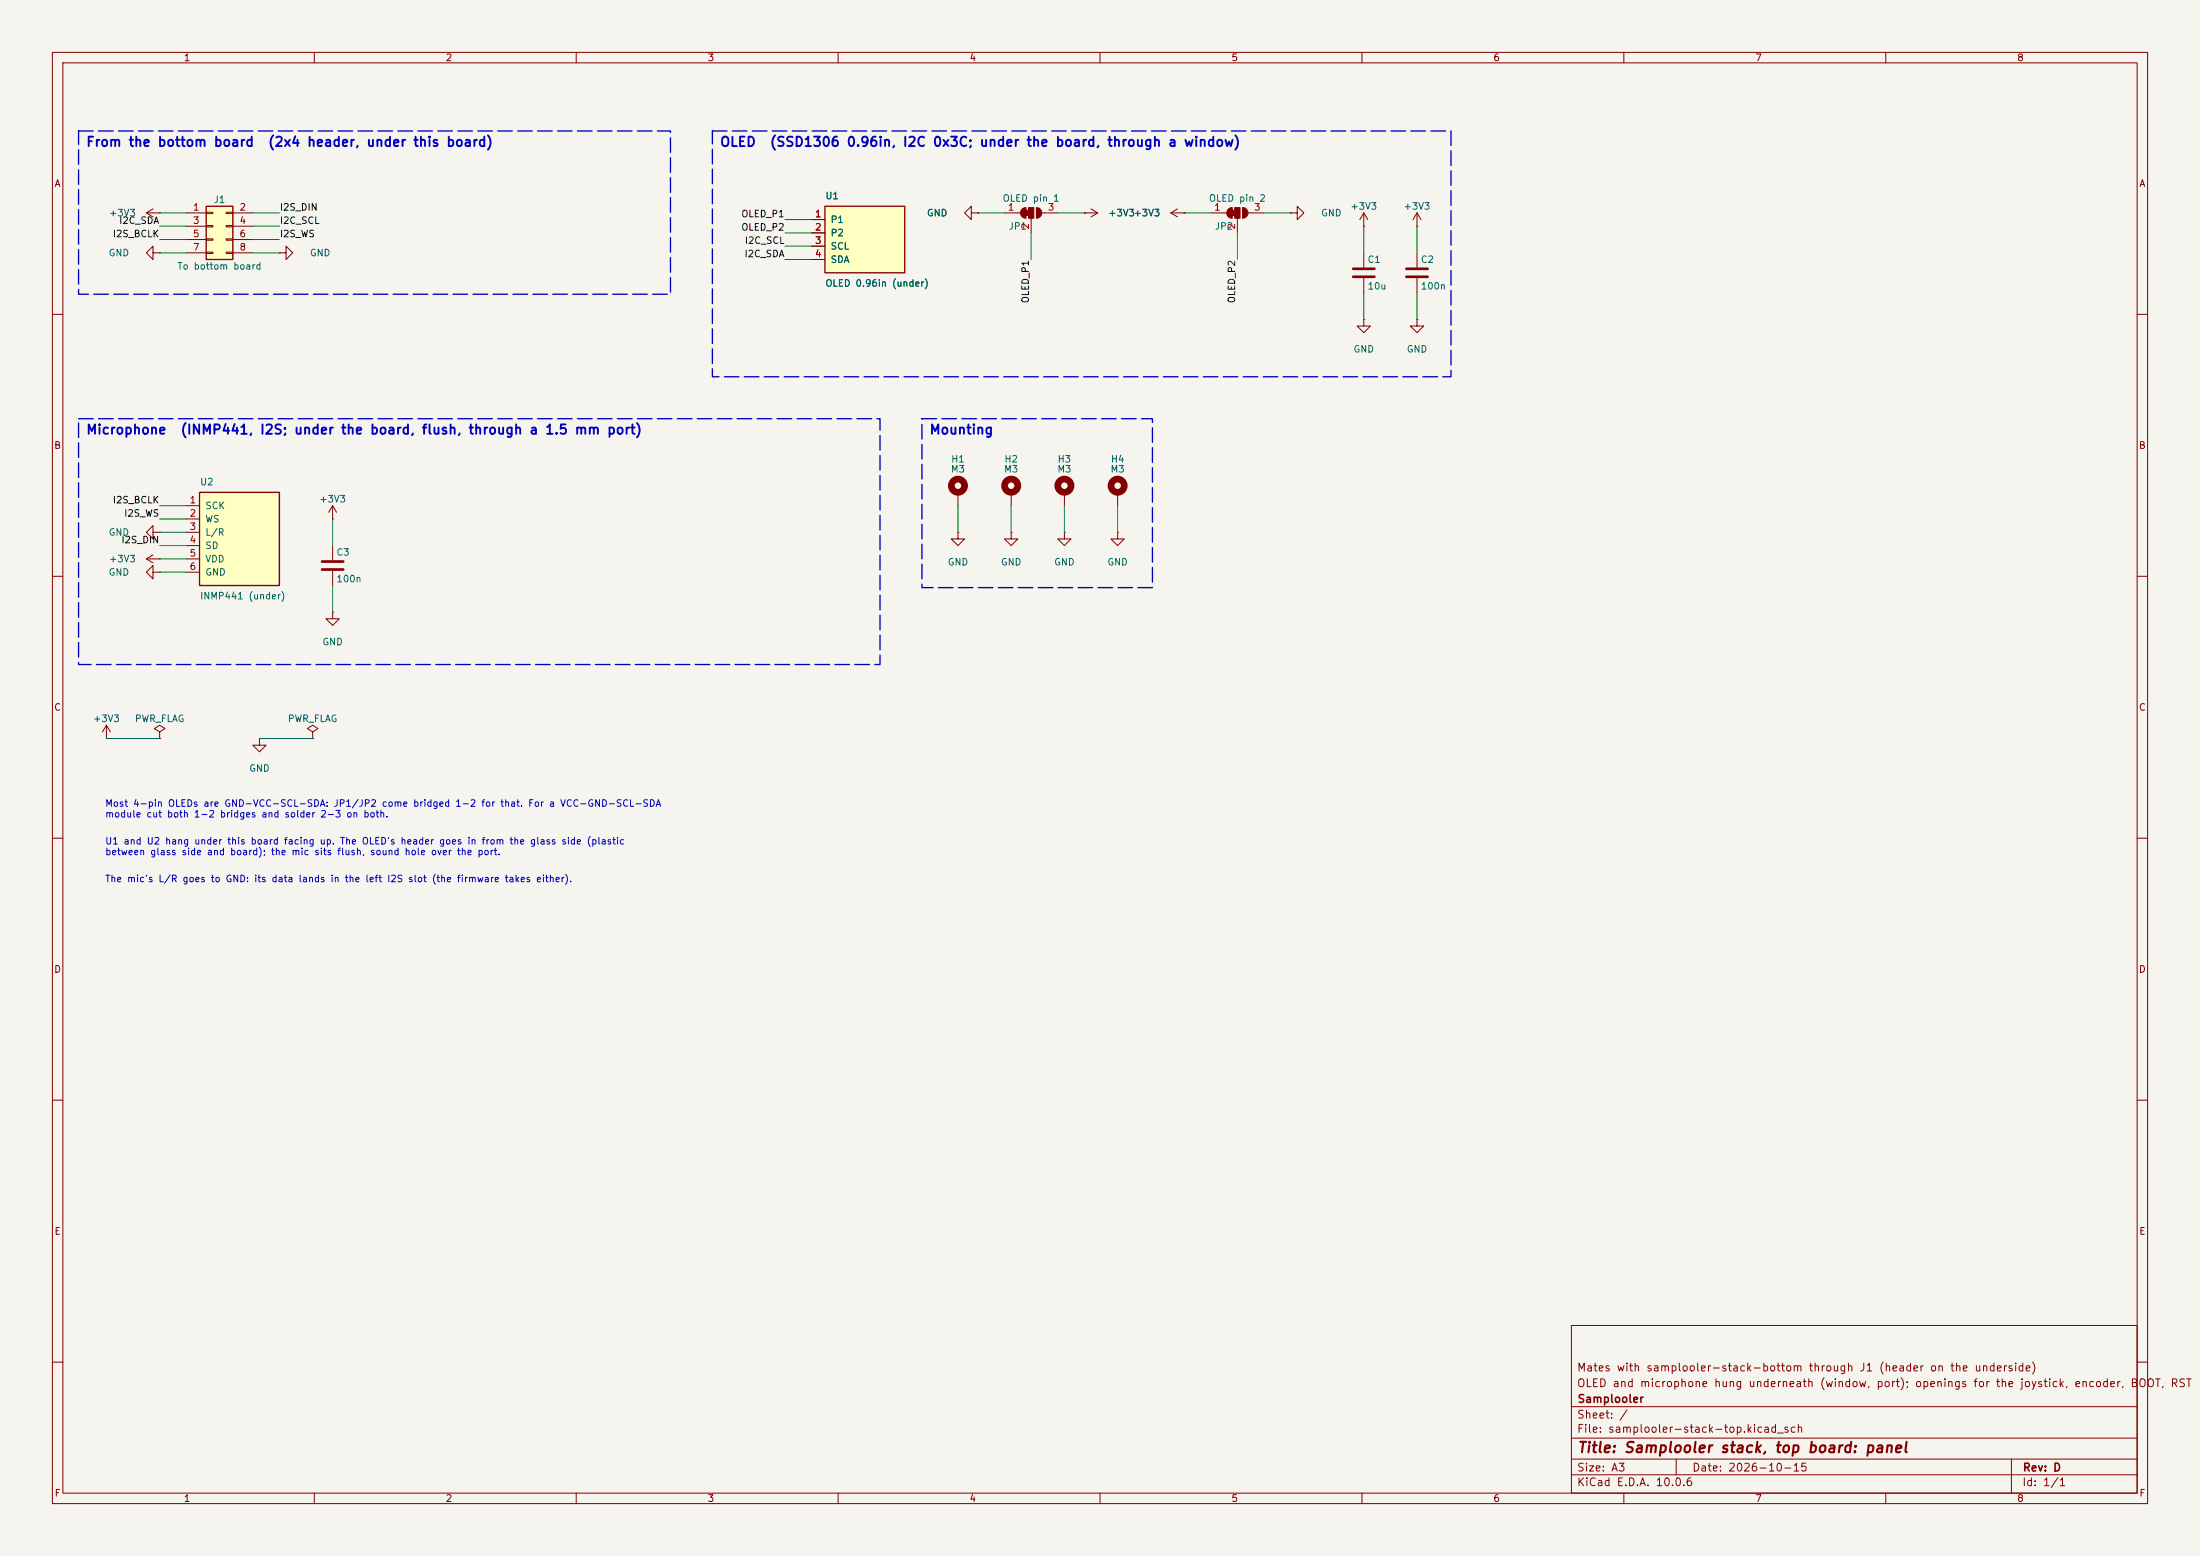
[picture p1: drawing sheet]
(kicad_sch
 (version 20250114)
 (generator "eeschema")
 (generator_version "9.0")
 (paper "A3")
 (title_block
  (title "Samplooler stack, top board: panel")
  (date "2026-10-15")
  (rev "D")
  (company "Samplooler")
  (comment 1 "OLED and microphone hung underneath (window, port); openings for the joystick, encoder, BOOT, RST")
  (comment 2 "Mates with samplooler-stack-bottom through J1 (header on the underside)"))
 (lib_symbols
  (symbol "Connector_Generic:Conn_02x04_Odd_Even"
   (pin_names
    (offset 1.016) (hide yes)) (exclude_from_sim no) (in_bom yes) (on_board yes)
   (in_pos_files yes)
   (duplicate_pin_numbers_are_jumpers no)
   (property "Reference" "J" (at 1.27 5.08 0) (show_name no) (do_not_autoplace no) (effects (font (size 1.27 1.27))))
   (property "Value" "Conn_02x04_Odd_Even" (at 1.27 -7.62 0) (show_name no) (do_not_autoplace no) (effects (font (size 1.27 1.27))))
   (property "Footprint" "" (at 0 0 0) (show_name no) (do_not_autoplace no) (hide yes) (effects (font (size 1.27 1.27))))
   (property "Datasheet" "" (at 0 0 0) (show_name no) (do_not_autoplace no) (hide yes) (effects (font (size 1.27 1.27))))
   (property "Description" "Generic connector, double row, 02x04, odd/even pin numbering scheme (row 1 odd numbers, row 2 even numbers), script generated (kicad-library-utils/schlib/autogen/connector/)" (at 0 0 0) (show_name no) (do_not_autoplace no) (hide yes) (effects (font (size 1.27 1.27))))
   (symbol "Conn_02x04_Odd_Even_1_1"
    (rectangle (start -1.27 3.81) (end 3.81 -6.35) (stroke (width 0.254) (type default)) (fill (type background)))
    (rectangle (start -1.27 2.667) (end 0 2.413) (stroke (width 0.1524) (type default)) (fill (type none)))
    (rectangle (start -1.27 0.127) (end 0 -0.127) (stroke (width 0.1524) (type default)) (fill (type none)))
    (rectangle (start -1.27 -2.413) (end 0 -2.667) (stroke (width 0.1524) (type default)) (fill (type none)))
    (rectangle (start -1.27 -4.953) (end 0 -5.207) (stroke (width 0.1524) (type default)) (fill (type none)))
    (rectangle (start 3.81 2.667) (end 2.54 2.413) (stroke (width 0.1524) (type default)) (fill (type none)))
    (rectangle (start 3.81 0.127) (end 2.54 -0.127) (stroke (width 0.1524) (type default)) (fill (type none)))
    (rectangle (start 3.81 -2.413) (end 2.54 -2.667) (stroke (width 0.1524) (type default)) (fill (type none)))
    (rectangle (start 3.81 -4.953) (end 2.54 -5.207) (stroke (width 0.1524) (type default)) (fill (type none)))
    (pin passive line (at -5.08 2.54 0) (length 3.81) (name "Pin_1" (effects (font (size 1.27 1.27)))) (number "1" (effects (font (size 1.27 1.27)))))
    (pin passive line (at 7.62 2.54 180) (length 3.81) (name "Pin_2" (effects (font (size 1.27 1.27)))) (number "2" (effects (font (size 1.27 1.27)))))
    (pin passive line (at -5.08 0 0) (length 3.81) (name "Pin_3" (effects (font (size 1.27 1.27)))) (number "3" (effects (font (size 1.27 1.27)))))
    (pin passive line (at 7.62 0 180) (length 3.81) (name "Pin_4" (effects (font (size 1.27 1.27)))) (number "4" (effects (font (size 1.27 1.27)))))
    (pin passive line (at -5.08 -2.54 0) (length 3.81) (name "Pin_5" (effects (font (size 1.27 1.27)))) (number "5" (effects (font (size 1.27 1.27)))))
    (pin passive line (at 7.62 -2.54 180) (length 3.81) (name "Pin_6" (effects (font (size 1.27 1.27)))) (number "6" (effects (font (size 1.27 1.27)))))
    (pin passive line (at -5.08 -5.08 0) (length 3.81) (name "Pin_7" (effects (font (size 1.27 1.27)))) (number "7" (effects (font (size 1.27 1.27)))))
    (pin passive line (at 7.62 -5.08 180) (length 3.81) (name "Pin_8" (effects (font (size 1.27 1.27)))) (number "8" (effects (font (size 1.27 1.27))))))
   (embedded_fonts no))
  (symbol "power:+3V3"
   (power global)
   (pin_numbers (hide yes))
   (pin_names
    (offset 0) (hide yes)) (exclude_from_sim no) (in_bom yes) (on_board yes)
   (in_pos_files yes)
   (duplicate_pin_numbers_are_jumpers no)
   (property "Reference" "#PWR" (at 0 -3.81 0) (show_name no) (do_not_autoplace no) (hide yes) (effects (font (size 1.27 1.27))))
   (property "Value" "+3V3" (at 0 3.556 0) (show_name no) (do_not_autoplace no) (effects (font (size 1.27 1.27))))
   (property "Footprint" "" (at 0 0 0) (show_name no) (do_not_autoplace no) (hide yes) (effects (font (size 1.27 1.27))))
   (property "Datasheet" "" (at 0 0 0) (show_name no) (do_not_autoplace no) (hide yes) (effects (font (size 1.27 1.27))))
   (property "Description" "Power symbol creates a global label with name \"+3V3\"" (at 0 0 0) (show_name no) (do_not_autoplace no) (hide yes) (effects (font (size 1.27 1.27))))
   (symbol "+3V3_0_1"
    (polyline (pts (xy -0.762 1.27) (xy 0 2.54)) (stroke (width 0) (type default)) (fill (type none)))
    (polyline (pts (xy 0 2.54) (xy 0.762 1.27)) (stroke (width 0) (type default)) (fill (type none)))
    (polyline (pts (xy 0 0) (xy 0 2.54)) (stroke (width 0) (type default)) (fill (type none))))
   (symbol "+3V3_1_1"
    (pin power_in line (at 0 0 90) (length 0) (name "" (effects (font (size 1.27 1.27)))) (number "1" (effects (font (size 1.27 1.27))))))
   (embedded_fonts no))
  (symbol "power:GND"
   (power global)
   (pin_numbers (hide yes))
   (pin_names
    (offset 0) (hide yes)) (exclude_from_sim no) (in_bom yes) (on_board yes)
   (in_pos_files yes)
   (duplicate_pin_numbers_are_jumpers no)
   (property "Reference" "#PWR" (at 0 -6.35 0) (show_name no) (do_not_autoplace no) (hide yes) (effects (font (size 1.27 1.27))))
   (property "Value" "GND" (at 0 -3.81 0) (show_name no) (do_not_autoplace no) (effects (font (size 1.27 1.27))))
   (property "Footprint" "" (at 0 0 0) (show_name no) (do_not_autoplace no) (hide yes) (effects (font (size 1.27 1.27))))
   (property "Datasheet" "" (at 0 0 0) (show_name no) (do_not_autoplace no) (hide yes) (effects (font (size 1.27 1.27))))
   (property "Description" "Power symbol creates a global label with name \"GND\" , ground" (at 0 0 0) (show_name no) (do_not_autoplace no) (hide yes) (effects (font (size 1.27 1.27))))
   (symbol "GND_0_1"
    (polyline (pts (xy 0 0) (xy 0 -1.27) (xy 1.27 -1.27) (xy 0 -2.54) (xy -1.27 -1.27) (xy 0 -1.27)) (stroke (width 0) (type default)) (fill (type none))))
   (symbol "GND_1_1"
    (pin power_in line (at 0 0 270) (length 0) (name "" (effects (font (size 1.27 1.27)))) (number "1" (effects (font (size 1.27 1.27))))))
   (embedded_fonts no))
  (symbol "samplooler:SSD1306_0.96in_I2C_Under"
   (pin_names
    (offset 1.016)) (exclude_from_sim no) (in_bom yes) (on_board yes)
   (property "Reference" "U" (at -7.62 6.35 0) (effects (font (size 1.27 1.27)) (justify left bottom)))
   (property "Value" "SSD1306_0.96in_I2C_Under" (at -7.62 -8.89 0) (effects (font (size 1.27 1.27)) (justify left top)))
   (property "Footprint" "samplooler:SSD1306_0.96in_I2C_Under" (at 0 0 0) (effects (font (size 1.27 1.27)) (hide yes)))
   (property "Datasheet" "~" (at 0 0 0) (effects (font (size 1.27 1.27)) (hide yes)))
   (property "Description" "SSD1306 0.96in OLED hung under the board, glass up through a window: header soldered with its plastic on the glass side. Pin order as seen from above: P1 P2 SCL SDA." (at 0 0 0) (effects (font (size 1.27 1.27)) (hide yes)))
   (symbol "SSD1306_0.96in_I2C_Under_0_1"
    (rectangle (start -7.62 5.08) (end 7.62 -7.62) (stroke (width 0.254) (type default)) (fill (type background))))
   (symbol "SSD1306_0.96in_I2C_Under_1_1"
    (pin passive line (at -10.16 2.54 0) (length 2.54) (name "P1" (effects (font (size 1.27 1.27)))) (number "1" (effects (font (size 1.27 1.27)))))
    (pin passive line (at -10.16 0 0) (length 2.54) (name "P2" (effects (font (size 1.27 1.27)))) (number "2" (effects (font (size 1.27 1.27)))))
    (pin passive line (at -10.16 -2.54 0) (length 2.54) (name "SCL" (effects (font (size 1.27 1.27)))) (number "3" (effects (font (size 1.27 1.27)))))
    (pin passive line (at -10.16 -5.08 0) (length 2.54) (name "SDA" (effects (font (size 1.27 1.27)))) (number "4" (effects (font (size 1.27 1.27))))))
   (embedded_fonts no))
  (symbol "Jumper:SolderJumper_3_Bridged12"
   (pin_names
    (offset 0) (hide yes)) (exclude_from_sim no) (in_bom no) (on_board yes)
   (in_pos_files yes)
   (duplicate_pin_numbers_are_jumpers no)
   (property "Reference" "JP" (at -2.54 -2.54 0) (show_name no) (do_not_autoplace no) (effects (font (size 1.27 1.27))))
   (property "Value" "SolderJumper_3_Bridged12" (at 0 2.794 0) (show_name no) (do_not_autoplace no) (effects (font (size 1.27 1.27))))
   (property "Footprint" "" (at 0 0 0) (show_name no) (do_not_autoplace no) (hide yes) (effects (font (size 1.27 1.27))))
   (property "Datasheet" "" (at 0 -15.24 0) (show_name no) (do_not_autoplace no) (hide yes) (effects (font (size 1.27 1.27))))
   (property "Description" "3-pole Solder Jumper, pins 1+2 closed/bridged" (at 0 -12.7 0) (show_name no) (do_not_autoplace no) (hide yes) (effects (font (size 1.27 1.27))))
   (symbol "SolderJumper_3_Bridged12_0_1"
    (polyline (pts (xy -2.54 0) (xy -2.032 0)) (stroke (width 0) (type default)) (fill (type none)))
    (polyline (pts (xy -1.016 1.016) (xy -1.016 -1.016)) (stroke (width 0) (type default)) (fill (type none)))
    (rectangle (start -1.016 0.508) (end -0.508 -0.508) (stroke (width 0) (type default)) (fill (type outline)))
    (arc (start -1.016 -1.016) (mid -2.0276 0) (end -1.016 1.016) (stroke (width 0) (type default)) (fill (type outline)))
    (rectangle (start -0.508 1.016) (end 0.508 -1.016) (stroke (width 0) (type default)) (fill (type outline)))
    (polyline (pts (xy 0 -1.27) (xy 0 -1.016)) (stroke (width 0) (type default)) (fill (type none)))
    (arc (start 1.016 1.016) (mid 2.0276 0) (end 1.016 -1.016) (stroke (width 0) (type default)) (fill (type outline)))
    (polyline (pts (xy 1.016 1.016) (xy 1.016 -1.016)) (stroke (width 0) (type default)) (fill (type none)))
    (polyline (pts (xy 2.54 0) (xy 2.032 0)) (stroke (width 0) (type default)) (fill (type none))))
   (symbol "SolderJumper_3_Bridged12_1_1"
    (pin passive line (at -5.08 0 0) (length 2.54) (name "A" (effects (font (size 1.27 1.27)))) (number "1" (effects (font (size 1.27 1.27)))))
    (pin passive line (at 0 -3.81 90) (length 2.54) (name "C" (effects (font (size 1.27 1.27)))) (number "2" (effects (font (size 1.27 1.27)))))
    (pin passive line (at 5.08 0 180) (length 2.54) (name "B" (effects (font (size 1.27 1.27)))) (number "3" (effects (font (size 1.27 1.27))))))
   (embedded_fonts no))
  (symbol "Device:C"
   (pin_numbers (hide yes))
   (pin_names
    (offset 0.254)) (exclude_from_sim no) (in_bom yes) (on_board yes)
   (in_pos_files yes)
   (duplicate_pin_numbers_are_jumpers no)
   (property "Reference" "C" (at 0.635 2.54 0) (show_name no) (do_not_autoplace no) (effects (font (size 1.27 1.27)) (justify left)))
   (property "Value" "C" (at 0.635 -2.54 0) (show_name no) (do_not_autoplace no) (effects (font (size 1.27 1.27)) (justify left)))
   (property "Footprint" "" (at 0.9652 -3.81 0) (show_name no) (do_not_autoplace no) (hide yes) (effects (font (size 1.27 1.27))))
   (property "Datasheet" "" (at 0 0 0) (show_name no) (do_not_autoplace no) (hide yes) (effects (font (size 1.27 1.27))))
   (property "Description" "Unpolarized capacitor" (at 0 0 0) (show_name no) (do_not_autoplace no) (hide yes) (effects (font (size 1.27 1.27))))
   (symbol "C_0_1"
    (polyline (pts (xy -2.032 0.762) (xy 2.032 0.762)) (stroke (width 0.508) (type default)) (fill (type none)))
    (polyline (pts (xy -2.032 -0.762) (xy 2.032 -0.762)) (stroke (width 0.508) (type default)) (fill (type none))))
   (symbol "C_1_1"
    (pin passive line (at 0 3.81 270) (length 2.794) (name "" (effects (font (size 1.27 1.27)))) (number "1" (effects (font (size 1.27 1.27)))))
    (pin passive line (at 0 -3.81 90) (length 2.794) (name "" (effects (font (size 1.27 1.27)))) (number "2" (effects (font (size 1.27 1.27))))))
   (embedded_fonts no))
  (symbol "samplooler:INMP441_Round_Under"
   (pin_names
    (offset 1.016)) (exclude_from_sim no) (in_bom yes) (on_board yes)
   (property "Reference" "U" (at -7.62 11.43 0) (effects (font (size 1.27 1.27)) (justify left bottom)))
   (property "Value" "INMP441_Round_Under" (at -7.62 -8.89 0) (effects (font (size 1.27 1.27)) (justify left top)))
   (property "Footprint" "samplooler:INMP441_Round_Under" (at 0 0 0) (effects (font (size 1.27 1.27)) (hide yes)))
   (property "Datasheet" "~" (at 0 0 0) (effects (font (size 1.27 1.27)) (hide yes)))
   (property "Description" "INMP441 round mic hung under the board, sound hole up over a 1.5 mm port through the board. Fit it flush: header plastic on the can side." (at 0 0 0) (effects (font (size 1.27 1.27)) (hide yes)))
   (symbol "INMP441_Round_Under_0_1"
    (rectangle (start -7.62 10.16) (end 7.62 -7.62) (stroke (width 0.254) (type default)) (fill (type background))))
   (symbol "INMP441_Round_Under_1_1"
    (pin passive line (at -10.16 7.62 0) (length 2.54) (name "SCK" (effects (font (size 1.27 1.27)))) (number "1" (effects (font (size 1.27 1.27)))))
    (pin passive line (at -10.16 5.08 0) (length 2.54) (name "WS" (effects (font (size 1.27 1.27)))) (number "2" (effects (font (size 1.27 1.27)))))
    (pin passive line (at -10.16 2.54 0) (length 2.54) (name "L/R" (effects (font (size 1.27 1.27)))) (number "3" (effects (font (size 1.27 1.27)))))
    (pin passive line (at -10.16 0 0) (length 2.54) (name "SD" (effects (font (size 1.27 1.27)))) (number "4" (effects (font (size 1.27 1.27)))))
    (pin passive line (at -10.16 -2.54 0) (length 2.54) (name "VDD" (effects (font (size 1.27 1.27)))) (number "5" (effects (font (size 1.27 1.27)))))
    (pin passive line (at -10.16 -5.08 0) (length 2.54) (name "GND" (effects (font (size 1.27 1.27)))) (number "6" (effects (font (size 1.27 1.27))))))
   (embedded_fonts no))
  (symbol "Mechanical:MountingHole_Pad"
   (pin_numbers (hide yes))
   (pin_names
    (offset 1.016) (hide yes)) (exclude_from_sim no) (in_bom no) (on_board yes)
   (in_pos_files yes)
   (duplicate_pin_numbers_are_jumpers no)
   (property "Reference" "H" (at 0 6.35 0) (show_name no) (do_not_autoplace no) (effects (font (size 1.27 1.27))))
   (property "Value" "MountingHole_Pad" (at 0 4.445 0) (show_name no) (do_not_autoplace no) (effects (font (size 1.27 1.27))))
   (property "Footprint" "" (at 0 0 0) (show_name no) (do_not_autoplace no) (hide yes) (effects (font (size 1.27 1.27))))
   (property "Datasheet" "" (at 0 0 0) (show_name no) (do_not_autoplace no) (hide yes) (effects (font (size 1.27 1.27))))
   (property "Description" "Mounting Hole with connection" (at 0 0 0) (show_name no) (do_not_autoplace no) (hide yes) (effects (font (size 1.27 1.27))))
   (symbol "MountingHole_Pad_0_1"
    (circle (center 0 1.27) (radius 1.27) (stroke (width 1.27) (type default)) (fill (type none))))
   (symbol "MountingHole_Pad_1_1"
    (pin input line (at 0 -2.54 90) (length 2.54) (name "1" (effects (font (size 1.27 1.27)))) (number "1" (effects (font (size 1.27 1.27))))))
   (embedded_fonts no))
  (symbol "power:PWR_FLAG"
   (power global)
   (pin_numbers (hide yes))
   (pin_names
    (offset 0) (hide yes)) (exclude_from_sim no) (in_bom yes) (on_board yes)
   (in_pos_files yes)
   (duplicate_pin_numbers_are_jumpers no)
   (property "Reference" "#FLG" (at 0 1.905 0) (show_name no) (do_not_autoplace no) (hide yes) (effects (font (size 1.27 1.27))))
   (property "Value" "PWR_FLAG" (at 0 3.81 0) (show_name no) (do_not_autoplace no) (effects (font (size 1.27 1.27))))
   (property "Footprint" "" (at 0 0 0) (show_name no) (do_not_autoplace no) (hide yes) (effects (font (size 1.27 1.27))))
   (property "Datasheet" "" (at 0 0 0) (show_name no) (do_not_autoplace no) (hide yes) (effects (font (size 1.27 1.27))))
   (property "Description" "Special symbol for telling ERC where power comes from" (at 0 0 0) (show_name no) (do_not_autoplace no) (hide yes) (effects (font (size 1.27 1.27))))
   (symbol "PWR_FLAG_0_0"
    (pin power_out line (at 0 0 90) (length 0) (name "" (effects (font (size 1.27 1.27)))) (number "1" (effects (font (size 1.27 1.27))))))
   (symbol "PWR_FLAG_0_1"
    (polyline (pts (xy 0 0) (xy 0 1.27) (xy -1.016 1.905) (xy 0 2.54) (xy 1.016 1.905) (xy 0 1.27)) (stroke (width 0) (type default)) (fill (type none))))
   (embedded_fonts no)))
 (rectangle
  (start 15 25)
  (end 128 56.16)
  (stroke (width 0.254) (type dash))
  (fill (type none)))
 (text "From the bottom board  (2x4 header, under this board)"
  (exclude_from_sim no)
  (at 16.27 26.27 0)
  (effects (font (size 1.8 1.8)
    (bold yes)) (justify left top)))
 (rectangle
  (start 136 25)
  (end 277 71.92)
  (stroke (width 0.254) (type dash))
  (fill (type none)))
 (text "OLED  (SSD1306 0.96in, I2C 0x3C; under the board, through a window)"
  (exclude_from_sim no)
  (at 137.27 26.27 0)
  (effects (font (size 1.8 1.8)
    (bold yes)) (justify left top)))
 (rectangle
  (start 15 79.92)
  (end 168 126.84)
  (stroke (width 0.254) (type dash))
  (fill (type none)))
 (text "Microphone  (INMP441, I2S; under the board, flush, through a 1.5 mm port)"
  (exclude_from_sim no)
  (at 16.27 81.19 0)
  (effects (font (size 1.8 1.8)
    (bold yes)) (justify left top)))
 (rectangle
  (start 176 79.92)
  (end 220 112.16)
  (stroke (width 0.254) (type dash))
  (fill (type none)))
 (text "Mounting"
  (exclude_from_sim no)
  (at 177.27 81.19 0)
  (effects (font (size 1.8 1.8)
    (bold yes)) (justify left top)))
 (symbol
  (lib_id "Connector_Generic:Conn_02x04_Odd_Even")
  (at 40.64 43.18 0)
  (unit 1)
  (exclude_from_sim no)
  (in_bom yes)
  (on_board yes)
  (dnp no)
  (property "Reference" "J1" (at 41.91 38.1 0) (effects (font (size 1.27 1.27))))
  (property "Value" "To bottom board" (at 41.91 50.8 0) (effects (font (size 1.27 1.27))))
  (property "Footprint" "Connector_PinHeader_2.54mm:PinHeader_2x04_P2.54mm_Vertical" (at 40.64 43.18 0) (effects (font (size 1.27 1.27)) (hide yes)))
  (property "Datasheet" "~" (at 40.64 43.18 0) (effects (font (size 1.27 1.27)) (hide yes)))
  (property "Description" "" (at 40.64 43.18 0) (effects (font (size 1.27 1.27)) (hide yes)))
  (pin "1")
  (pin "2")
  (pin "3")
  (pin "4")
  (pin "5")
  (pin "6")
  (pin "7")
  (pin "8"))
 (wire
  (pts (xy 35.56 40.64) (xy 30.48 40.64))
  (stroke (width 0) (type default)))
 (symbol
  (lib_id "power:+3V3")
  (at 30.48 40.64 90)
  (unit 1)
  (exclude_from_sim no)
  (in_bom yes)
  (on_board yes)
  (dnp no)
  (property "Reference" "#PWR01" (at 30.48 38.1 90) (effects (font (size 1.27 1.27)) (hide yes)))
  (property "Value" "+3V3" (at 23.37 40.64 90) (effects (font (size 1.27 1.27))))
  (property "Footprint" "" (at 30.48 40.64 0) (effects (font (size 1.27 1.27)) (hide yes)))
  (property "Datasheet" "~" (at 30.48 40.64 0) (effects (font (size 1.27 1.27)) (hide yes)))
  (property "Description" "" (at 30.48 40.64 0) (effects (font (size 1.27 1.27)) (hide yes)))
  (pin "1"))
 (wire
  (pts (xy 48.26 40.64) (xy 53.34 40.64))
  (stroke (width 0) (type default)))
 (label "I2S_DIN"
  (at 53.34 40.64 0)
  (effects (font (size 1.27 1.27)) (justify left bottom)))
 (wire
  (pts (xy 35.56 43.18) (xy 30.48 43.18))
  (stroke (width 0) (type default)))
 (label "I2C_SDA"
  (at 30.48 43.18 180)
  (effects (font (size 1.27 1.27)) (justify right bottom)))
 (wire
  (pts (xy 48.26 43.18) (xy 53.34 43.18))
  (stroke (width 0) (type default)))
 (label "I2C_SCL"
  (at 53.34 43.18 0)
  (effects (font (size 1.27 1.27)) (justify left bottom)))
 (wire
  (pts (xy 35.56 45.72) (xy 30.48 45.72))
  (stroke (width 0) (type default)))
 (label "I2S_BCLK"
  (at 30.48 45.72 180)
  (effects (font (size 1.27 1.27)) (justify right bottom)))
 (wire
  (pts (xy 48.26 45.72) (xy 53.34 45.72))
  (stroke (width 0) (type default)))
 (label "I2S_WS"
  (at 53.34 45.72 0)
  (effects (font (size 1.27 1.27)) (justify left bottom)))
 (wire
  (pts (xy 35.56 48.26) (xy 30.48 48.26))
  (stroke (width 0) (type default)))
 (symbol
  (lib_id "power:GND")
  (at 30.48 48.26 270)
  (unit 1)
  (exclude_from_sim no)
  (in_bom yes)
  (on_board yes)
  (dnp no)
  (property "Reference" "#PWR02" (at 30.48 45.72 90) (effects (font (size 1.27 1.27)) (hide yes)))
  (property "Value" "GND" (at 22.7 48.26 90) (effects (font (size 1.27 1.27))))
  (property "Footprint" "" (at 30.48 48.26 0) (effects (font (size 1.27 1.27)) (hide yes)))
  (property "Datasheet" "~" (at 30.48 48.26 0) (effects (font (size 1.27 1.27)) (hide yes)))
  (property "Description" "" (at 30.48 48.26 0) (effects (font (size 1.27 1.27)) (hide yes)))
  (pin "1"))
 (wire
  (pts (xy 48.26 48.26) (xy 53.34 48.26))
  (stroke (width 0) (type default)))
 (symbol
  (lib_id "power:GND")
  (at 53.34 48.26 90)
  (unit 1)
  (exclude_from_sim no)
  (in_bom yes)
  (on_board yes)
  (dnp no)
  (property "Reference" "#PWR03" (at 53.34 45.72 90) (effects (font (size 1.27 1.27)) (hide yes)))
  (property "Value" "GND" (at 61.12 48.26 90) (effects (font (size 1.27 1.27))))
  (property "Footprint" "" (at 53.34 48.26 0) (effects (font (size 1.27 1.27)) (hide yes)))
  (property "Datasheet" "~" (at 53.34 48.26 0) (effects (font (size 1.27 1.27)) (hide yes)))
  (property "Description" "" (at 53.34 48.26 0) (effects (font (size 1.27 1.27)) (hide yes)))
  (pin "1"))
 (symbol
  (lib_id "samplooler:SSD1306_0.96in_I2C_Under")
  (at 165.1 44.45 0)
  (unit 1)
  (exclude_from_sim no)
  (in_bom yes)
  (on_board yes)
  (dnp no)
  (property "Reference" "U1" (at 157.48 38.1 0) (effects (font (size 1.27 1.27)) (justify left bottom)))
  (property "Value" "OLED 0.96in (under)" (at 157.48 53.34 0) (effects (font (size 1.27 1.27)) (justify left top)))
  (property "Footprint" "samplooler:SSD1306_0.96in_I2C_Under" (at 165.1 44.45 0) (effects (font (size 1.27 1.27)) (hide yes)))
  (property "Datasheet" "~" (at 165.1 44.45 0) (effects (font (size 1.27 1.27)) (hide yes)))
  (property "Description" "" (at 165.1 44.45 0) (effects (font (size 1.27 1.27)) (hide yes)))
  (pin "1")
  (pin "2")
  (pin "3")
  (pin "4"))
 (wire
  (pts (xy 154.94 41.91) (xy 149.86 41.91))
  (stroke (width 0) (type default)))
 (label "OLED_P1"
  (at 149.86 41.91 180)
  (effects (font (size 1.27 1.27)) (justify right bottom)))
 (wire
  (pts (xy 154.94 44.45) (xy 149.86 44.45))
  (stroke (width 0) (type default)))
 (label "OLED_P2"
  (at 149.86 44.45 180)
  (effects (font (size 1.27 1.27)) (justify right bottom)))
 (wire
  (pts (xy 154.94 46.99) (xy 149.86 46.99))
  (stroke (width 0) (type default)))
 (label "I2C_SCL"
  (at 149.86 46.99 180)
  (effects (font (size 1.27 1.27)) (justify right bottom)))
 (wire
  (pts (xy 154.94 49.53) (xy 149.86 49.53))
  (stroke (width 0) (type default)))
 (label "I2C_SDA"
  (at 149.86 49.53 180)
  (effects (font (size 1.27 1.27)) (justify right bottom)))
 (symbol
  (lib_id "Jumper:SolderJumper_3_Bridged12")
  (at 196.85 40.64 0)
  (unit 1)
  (exclude_from_sim no)
  (in_bom no)
  (on_board yes)
  (dnp no)
  (property "Reference" "JP1" (at 194.31 43.18 0) (effects (font (size 1.27 1.27))))
  (property "Value" "OLED pin 1" (at 196.85 37.846 0) (effects (font (size 1.27 1.27))))
  (property "Footprint" "Jumper:SolderJumper-3_P1.3mm_Bridged12_RoundedPad1.0x1.5mm_NumberLabels" (at 196.85 40.64 0) (effects (font (size 1.27 1.27)) (hide yes)))
  (property "Datasheet" "~" (at 196.85 40.64 0) (effects (font (size 1.27 1.27)) (hide yes)))
  (property "Description" "" (at 196.85 40.64 0) (effects (font (size 1.27 1.27)) (hide yes)))
  (pin "1")
  (pin "2")
  (pin "3"))
 (wire
  (pts (xy 191.77 40.64) (xy 186.69 40.64))
  (stroke (width 0) (type default)))
 (symbol
  (lib_id "power:GND")
  (at 186.69 40.64 270)
  (unit 1)
  (exclude_from_sim no)
  (in_bom yes)
  (on_board yes)
  (dnp no)
  (property "Reference" "#PWR04" (at 186.69 38.1 90) (effects (font (size 1.27 1.27)) (hide yes)))
  (property "Value" "GND" (at 178.91 40.64 90) (effects (font (size 1.27 1.27))))
  (property "Footprint" "" (at 186.69 40.64 0) (effects (font (size 1.27 1.27)) (hide yes)))
  (property "Datasheet" "~" (at 186.69 40.64 0) (effects (font (size 1.27 1.27)) (hide yes)))
  (property "Description" "" (at 186.69 40.64 0) (effects (font (size 1.27 1.27)) (hide yes)))
  (pin "1"))
 (wire
  (pts (xy 196.85 44.45) (xy 196.85 49.53))
  (stroke (width 0) (type default)))
 (label "OLED_P1"
  (at 196.85 49.53 270)
  (effects (font (size 1.27 1.27)) (justify right bottom)))
 (wire
  (pts (xy 201.93 40.64) (xy 207.01 40.64))
  (stroke (width 0) (type default)))
 (symbol
  (lib_id "power:+3V3")
  (at 207.01 40.64 270)
  (unit 1)
  (exclude_from_sim no)
  (in_bom yes)
  (on_board yes)
  (dnp no)
  (property "Reference" "#PWR05" (at 207.01 38.1 90) (effects (font (size 1.27 1.27)) (hide yes)))
  (property "Value" "+3V3" (at 214.12 40.64 90) (effects (font (size 1.27 1.27))))
  (property "Footprint" "" (at 207.01 40.64 0) (effects (font (size 1.27 1.27)) (hide yes)))
  (property "Datasheet" "~" (at 207.01 40.64 0) (effects (font (size 1.27 1.27)) (hide yes)))
  (property "Description" "" (at 207.01 40.64 0) (effects (font (size 1.27 1.27)) (hide yes)))
  (pin "1"))
 (symbol
  (lib_id "Jumper:SolderJumper_3_Bridged12")
  (at 236.22 40.64 0)
  (unit 1)
  (exclude_from_sim no)
  (in_bom no)
  (on_board yes)
  (dnp no)
  (property "Reference" "JP2" (at 233.68 43.18 0) (effects (font (size 1.27 1.27))))
  (property "Value" "OLED pin 2" (at 236.22 37.846 0) (effects (font (size 1.27 1.27))))
  (property "Footprint" "Jumper:SolderJumper-3_P1.3mm_Bridged12_RoundedPad1.0x1.5mm_NumberLabels" (at 236.22 40.64 0) (effects (font (size 1.27 1.27)) (hide yes)))
  (property "Datasheet" "~" (at 236.22 40.64 0) (effects (font (size 1.27 1.27)) (hide yes)))
  (property "Description" "" (at 236.22 40.64 0) (effects (font (size 1.27 1.27)) (hide yes)))
  (pin "1")
  (pin "2")
  (pin "3"))
 (wire
  (pts (xy 231.14 40.64) (xy 226.06 40.64))
  (stroke (width 0) (type default)))
 (symbol
  (lib_id "power:+3V3")
  (at 226.06 40.64 90)
  (unit 1)
  (exclude_from_sim no)
  (in_bom yes)
  (on_board yes)
  (dnp no)
  (property "Reference" "#PWR06" (at 226.06 38.1 90) (effects (font (size 1.27 1.27)) (hide yes)))
  (property "Value" "+3V3" (at 218.95 40.64 90) (effects (font (size 1.27 1.27))))
  (property "Footprint" "" (at 226.06 40.64 0) (effects (font (size 1.27 1.27)) (hide yes)))
  (property "Datasheet" "~" (at 226.06 40.64 0) (effects (font (size 1.27 1.27)) (hide yes)))
  (property "Description" "" (at 226.06 40.64 0) (effects (font (size 1.27 1.27)) (hide yes)))
  (pin "1"))
 (wire
  (pts (xy 236.22 44.45) (xy 236.22 49.53))
  (stroke (width 0) (type default)))
 (label "OLED_P2"
  (at 236.22 49.53 270)
  (effects (font (size 1.27 1.27)) (justify right bottom)))
 (wire
  (pts (xy 241.3 40.64) (xy 246.38 40.64))
  (stroke (width 0) (type default)))
 (symbol
  (lib_id "power:GND")
  (at 246.38 40.64 90)
  (unit 1)
  (exclude_from_sim no)
  (in_bom yes)
  (on_board yes)
  (dnp no)
  (property "Reference" "#PWR07" (at 246.38 38.1 90) (effects (font (size 1.27 1.27)) (hide yes)))
  (property "Value" "GND" (at 254.16 40.64 90) (effects (font (size 1.27 1.27))))
  (property "Footprint" "" (at 246.38 40.64 0) (effects (font (size 1.27 1.27)) (hide yes)))
  (property "Datasheet" "~" (at 246.38 40.64 0) (effects (font (size 1.27 1.27)) (hide yes)))
  (property "Description" "" (at 246.38 40.64 0) (effects (font (size 1.27 1.27)) (hide yes)))
  (pin "1"))
 (symbol
  (lib_id "Device:C")
  (at 260.35 52.07 0)
  (unit 1)
  (exclude_from_sim no)
  (in_bom yes)
  (on_board yes)
  (dnp no)
  (property "Reference" "C1" (at 260.985 49.53 0) (effects (font (size 1.27 1.27)) (justify left)))
  (property "Value" "10u" (at 260.985 54.61 0) (effects (font (size 1.27 1.27)) (justify left)))
  (property "Footprint" "Capacitor_SMD:C_0805_2012Metric" (at 260.35 52.07 0) (effects (font (size 1.27 1.27)) (hide yes)))
  (property "Datasheet" "~" (at 260.35 52.07 0) (effects (font (size 1.27 1.27)) (hide yes)))
  (property "Description" "" (at 260.35 52.07 0) (effects (font (size 1.27 1.27)) (hide yes)))
  (property "LCSC" "C15850" (at 260.35 52.07 0) (effects (font (size 1.27 1.27)) (hide yes)))
  (pin "1")
  (pin "2"))
 (wire
  (pts (xy 260.35 48.26) (xy 260.35 43.18))
  (stroke (width 0) (type default)))
 (symbol
  (lib_id "power:+3V3")
  (at 260.35 43.18 0)
  (unit 1)
  (exclude_from_sim no)
  (in_bom yes)
  (on_board yes)
  (dnp no)
  (property "Reference" "#PWR08" (at 260.35 40.64 0) (effects (font (size 1.27 1.27)) (hide yes)))
  (property "Value" "+3V3" (at 260.35 39.37 0) (effects (font (size 1.27 1.27))))
  (property "Footprint" "" (at 260.35 43.18 0) (effects (font (size 1.27 1.27)) (hide yes)))
  (property "Datasheet" "~" (at 260.35 43.18 0) (effects (font (size 1.27 1.27)) (hide yes)))
  (property "Description" "" (at 260.35 43.18 0) (effects (font (size 1.27 1.27)) (hide yes)))
  (pin "1"))
 (wire
  (pts (xy 260.35 55.88) (xy 260.35 60.96))
  (stroke (width 0) (type default)))
 (symbol
  (lib_id "power:GND")
  (at 260.35 60.96 0)
  (unit 1)
  (exclude_from_sim no)
  (in_bom yes)
  (on_board yes)
  (dnp no)
  (property "Reference" "#PWR09" (at 260.35 58.42 0) (effects (font (size 1.27 1.27)) (hide yes)))
  (property "Value" "GND" (at 260.35 66.64 0) (effects (font (size 1.27 1.27))))
  (property "Footprint" "" (at 260.35 60.96 0) (effects (font (size 1.27 1.27)) (hide yes)))
  (property "Datasheet" "~" (at 260.35 60.96 0) (effects (font (size 1.27 1.27)) (hide yes)))
  (property "Description" "" (at 260.35 60.96 0) (effects (font (size 1.27 1.27)) (hide yes)))
  (pin "1"))
 (symbol
  (lib_id "Device:C")
  (at 270.51 52.07 0)
  (unit 1)
  (exclude_from_sim no)
  (in_bom yes)
  (on_board yes)
  (dnp no)
  (property "Reference" "C2" (at 271.145 49.53 0) (effects (font (size 1.27 1.27)) (justify left)))
  (property "Value" "100n" (at 271.145 54.61 0) (effects (font (size 1.27 1.27)) (justify left)))
  (property "Footprint" "Capacitor_SMD:C_0805_2012Metric" (at 270.51 52.07 0) (effects (font (size 1.27 1.27)) (hide yes)))
  (property "Datasheet" "~" (at 270.51 52.07 0) (effects (font (size 1.27 1.27)) (hide yes)))
  (property "Description" "" (at 270.51 52.07 0) (effects (font (size 1.27 1.27)) (hide yes)))
  (property "LCSC" "C49678" (at 270.51 52.07 0) (effects (font (size 1.27 1.27)) (hide yes)))
  (pin "1")
  (pin "2"))
 (wire
  (pts (xy 270.51 48.26) (xy 270.51 43.18))
  (stroke (width 0) (type default)))
 (symbol
  (lib_id "power:+3V3")
  (at 270.51 43.18 0)
  (unit 1)
  (exclude_from_sim no)
  (in_bom yes)
  (on_board yes)
  (dnp no)
  (property "Reference" "#PWR10" (at 270.51 40.64 0) (effects (font (size 1.27 1.27)) (hide yes)))
  (property "Value" "+3V3" (at 270.51 39.37 0) (effects (font (size 1.27 1.27))))
  (property "Footprint" "" (at 270.51 43.18 0) (effects (font (size 1.27 1.27)) (hide yes)))
  (property "Datasheet" "~" (at 270.51 43.18 0) (effects (font (size 1.27 1.27)) (hide yes)))
  (property "Description" "" (at 270.51 43.18 0) (effects (font (size 1.27 1.27)) (hide yes)))
  (pin "1"))
 (wire
  (pts (xy 270.51 55.88) (xy 270.51 60.96))
  (stroke (width 0) (type default)))
 (symbol
  (lib_id "power:GND")
  (at 270.51 60.96 0)
  (unit 1)
  (exclude_from_sim no)
  (in_bom yes)
  (on_board yes)
  (dnp no)
  (property "Reference" "#PWR11" (at 270.51 58.42 0) (effects (font (size 1.27 1.27)) (hide yes)))
  (property "Value" "GND" (at 270.51 66.64 0) (effects (font (size 1.27 1.27))))
  (property "Footprint" "" (at 270.51 60.96 0) (effects (font (size 1.27 1.27)) (hide yes)))
  (property "Datasheet" "~" (at 270.51 60.96 0) (effects (font (size 1.27 1.27)) (hide yes)))
  (property "Description" "" (at 270.51 60.96 0) (effects (font (size 1.27 1.27)) (hide yes)))
  (pin "1"))
 (symbol
  (lib_id "samplooler:INMP441_Round_Under")
  (at 45.72 104.14 0)
  (unit 1)
  (exclude_from_sim no)
  (in_bom yes)
  (on_board yes)
  (dnp no)
  (property "Reference" "U2" (at 38.1 92.71 0) (effects (font (size 1.27 1.27)) (justify left bottom)))
  (property "Value" "INMP441 (under)" (at 38.1 113.03 0) (effects (font (size 1.27 1.27)) (justify left top)))
  (property "Footprint" "samplooler:INMP441_Round_Under" (at 45.72 104.14 0) (effects (font (size 1.27 1.27)) (hide yes)))
  (property "Datasheet" "~" (at 45.72 104.14 0) (effects (font (size 1.27 1.27)) (hide yes)))
  (property "Description" "" (at 45.72 104.14 0) (effects (font (size 1.27 1.27)) (hide yes)))
  (pin "1")
  (pin "2")
  (pin "3")
  (pin "4")
  (pin "5")
  (pin "6"))
 (wire
  (pts (xy 35.56 96.52) (xy 30.48 96.52))
  (stroke (width 0) (type default)))
 (label "I2S_BCLK"
  (at 30.48 96.52 180)
  (effects (font (size 1.27 1.27)) (justify right bottom)))
 (wire
  (pts (xy 35.56 99.06) (xy 30.48 99.06))
  (stroke (width 0) (type default)))
 (label "I2S_WS"
  (at 30.48 99.06 180)
  (effects (font (size 1.27 1.27)) (justify right bottom)))
 (wire
  (pts (xy 35.56 101.6) (xy 30.48 101.6))
  (stroke (width 0) (type default)))
 (symbol
  (lib_id "power:GND")
  (at 30.48 101.6 270)
  (unit 1)
  (exclude_from_sim no)
  (in_bom yes)
  (on_board yes)
  (dnp no)
  (property "Reference" "#PWR12" (at 30.48 99.06 90) (effects (font (size 1.27 1.27)) (hide yes)))
  (property "Value" "GND" (at 22.7 101.6 90) (effects (font (size 1.27 1.27))))
  (property "Footprint" "" (at 30.48 101.6 0) (effects (font (size 1.27 1.27)) (hide yes)))
  (property "Datasheet" "~" (at 30.48 101.6 0) (effects (font (size 1.27 1.27)) (hide yes)))
  (property "Description" "" (at 30.48 101.6 0) (effects (font (size 1.27 1.27)) (hide yes)))
  (pin "1"))
 (wire
  (pts (xy 35.56 104.14) (xy 30.48 104.14))
  (stroke (width 0) (type default)))
 (label "I2S_DIN"
  (at 30.48 104.14 180)
  (effects (font (size 1.27 1.27)) (justify right bottom)))
 (wire
  (pts (xy 35.56 106.68) (xy 30.48 106.68))
  (stroke (width 0) (type default)))
 (symbol
  (lib_id "power:+3V3")
  (at 30.48 106.68 90)
  (unit 1)
  (exclude_from_sim no)
  (in_bom yes)
  (on_board yes)
  (dnp no)
  (property "Reference" "#PWR13" (at 30.48 104.14 90) (effects (font (size 1.27 1.27)) (hide yes)))
  (property "Value" "+3V3" (at 23.37 106.68 90) (effects (font (size 1.27 1.27))))
  (property "Footprint" "" (at 30.48 106.68 0) (effects (font (size 1.27 1.27)) (hide yes)))
  (property "Datasheet" "~" (at 30.48 106.68 0) (effects (font (size 1.27 1.27)) (hide yes)))
  (property "Description" "" (at 30.48 106.68 0) (effects (font (size 1.27 1.27)) (hide yes)))
  (pin "1"))
 (wire
  (pts (xy 35.56 109.22) (xy 30.48 109.22))
  (stroke (width 0) (type default)))
 (symbol
  (lib_id "power:GND")
  (at 30.48 109.22 270)
  (unit 1)
  (exclude_from_sim no)
  (in_bom yes)
  (on_board yes)
  (dnp no)
  (property "Reference" "#PWR14" (at 30.48 106.68 90) (effects (font (size 1.27 1.27)) (hide yes)))
  (property "Value" "GND" (at 22.7 109.22 90) (effects (font (size 1.27 1.27))))
  (property "Footprint" "" (at 30.48 109.22 0) (effects (font (size 1.27 1.27)) (hide yes)))
  (property "Datasheet" "~" (at 30.48 109.22 0) (effects (font (size 1.27 1.27)) (hide yes)))
  (property "Description" "" (at 30.48 109.22 0) (effects (font (size 1.27 1.27)) (hide yes)))
  (pin "1"))
 (symbol
  (lib_id "Device:C")
  (at 63.5 107.95 0)
  (unit 1)
  (exclude_from_sim no)
  (in_bom yes)
  (on_board yes)
  (dnp no)
  (property "Reference" "C3" (at 64.135 105.41 0) (effects (font (size 1.27 1.27)) (justify left)))
  (property "Value" "100n" (at 64.135 110.49 0) (effects (font (size 1.27 1.27)) (justify left)))
  (property "Footprint" "Capacitor_SMD:C_0805_2012Metric" (at 63.5 107.95 0) (effects (font (size 1.27 1.27)) (hide yes)))
  (property "Datasheet" "~" (at 63.5 107.95 0) (effects (font (size 1.27 1.27)) (hide yes)))
  (property "Description" "" (at 63.5 107.95 0) (effects (font (size 1.27 1.27)) (hide yes)))
  (property "LCSC" "C49678" (at 63.5 107.95 0) (effects (font (size 1.27 1.27)) (hide yes)))
  (pin "1")
  (pin "2"))
 (wire
  (pts (xy 63.5 104.14) (xy 63.5 99.06))
  (stroke (width 0) (type default)))
 (symbol
  (lib_id "power:+3V3")
  (at 63.5 99.06 0)
  (unit 1)
  (exclude_from_sim no)
  (in_bom yes)
  (on_board yes)
  (dnp no)
  (property "Reference" "#PWR15" (at 63.5 96.52 0) (effects (font (size 1.27 1.27)) (hide yes)))
  (property "Value" "+3V3" (at 63.5 95.25 0) (effects (font (size 1.27 1.27))))
  (property "Footprint" "" (at 63.5 99.06 0) (effects (font (size 1.27 1.27)) (hide yes)))
  (property "Datasheet" "~" (at 63.5 99.06 0) (effects (font (size 1.27 1.27)) (hide yes)))
  (property "Description" "" (at 63.5 99.06 0) (effects (font (size 1.27 1.27)) (hide yes)))
  (pin "1"))
 (wire
  (pts (xy 63.5 111.76) (xy 63.5 116.84))
  (stroke (width 0) (type default)))
 (symbol
  (lib_id "power:GND")
  (at 63.5 116.84 0)
  (unit 1)
  (exclude_from_sim no)
  (in_bom yes)
  (on_board yes)
  (dnp no)
  (property "Reference" "#PWR16" (at 63.5 114.3 0) (effects (font (size 1.27 1.27)) (hide yes)))
  (property "Value" "GND" (at 63.5 122.52 0) (effects (font (size 1.27 1.27))))
  (property "Footprint" "" (at 63.5 116.84 0) (effects (font (size 1.27 1.27)) (hide yes)))
  (property "Datasheet" "~" (at 63.5 116.84 0) (effects (font (size 1.27 1.27)) (hide yes)))
  (property "Description" "" (at 63.5 116.84 0) (effects (font (size 1.27 1.27)) (hide yes)))
  (pin "1"))
 (symbol
  (lib_id "Mechanical:MountingHole_Pad")
  (at 182.88 93.98 0)
  (unit 1)
  (exclude_from_sim no)
  (in_bom no)
  (on_board yes)
  (dnp no)
  (property "Reference" "H1" (at 182.88 87.63 0) (effects (font (size 1.27 1.27))))
  (property "Value" "M3" (at 182.88 89.535 0) (effects (font (size 1.27 1.27))))
  (property "Footprint" "MountingHole:MountingHole_3.2mm_M3_Pad_Via" (at 182.88 93.98 0) (effects (font (size 1.27 1.27)) (hide yes)))
  (property "Datasheet" "~" (at 182.88 93.98 0) (effects (font (size 1.27 1.27)) (hide yes)))
  (property "Description" "" (at 182.88 93.98 0) (effects (font (size 1.27 1.27)) (hide yes)))
  (pin "1"))
 (wire
  (pts (xy 182.88 96.52) (xy 182.88 101.6))
  (stroke (width 0) (type default)))
 (symbol
  (lib_id "power:GND")
  (at 182.88 101.6 0)
  (unit 1)
  (exclude_from_sim no)
  (in_bom yes)
  (on_board yes)
  (dnp no)
  (property "Reference" "#PWR17" (at 182.88 99.06 0) (effects (font (size 1.27 1.27)) (hide yes)))
  (property "Value" "GND" (at 182.88 107.28 0) (effects (font (size 1.27 1.27))))
  (property "Footprint" "" (at 182.88 101.6 0) (effects (font (size 1.27 1.27)) (hide yes)))
  (property "Datasheet" "~" (at 182.88 101.6 0) (effects (font (size 1.27 1.27)) (hide yes)))
  (property "Description" "" (at 182.88 101.6 0) (effects (font (size 1.27 1.27)) (hide yes)))
  (pin "1"))
 (symbol
  (lib_id "Mechanical:MountingHole_Pad")
  (at 193.04 93.98 0)
  (unit 1)
  (exclude_from_sim no)
  (in_bom no)
  (on_board yes)
  (dnp no)
  (property "Reference" "H2" (at 193.04 87.63 0) (effects (font (size 1.27 1.27))))
  (property "Value" "M3" (at 193.04 89.535 0) (effects (font (size 1.27 1.27))))
  (property "Footprint" "MountingHole:MountingHole_3.2mm_M3_Pad_Via" (at 193.04 93.98 0) (effects (font (size 1.27 1.27)) (hide yes)))
  (property "Datasheet" "~" (at 193.04 93.98 0) (effects (font (size 1.27 1.27)) (hide yes)))
  (property "Description" "" (at 193.04 93.98 0) (effects (font (size 1.27 1.27)) (hide yes)))
  (pin "1"))
 (wire
  (pts (xy 193.04 96.52) (xy 193.04 101.6))
  (stroke (width 0) (type default)))
 (symbol
  (lib_id "power:GND")
  (at 193.04 101.6 0)
  (unit 1)
  (exclude_from_sim no)
  (in_bom yes)
  (on_board yes)
  (dnp no)
  (property "Reference" "#PWR18" (at 193.04 99.06 0) (effects (font (size 1.27 1.27)) (hide yes)))
  (property "Value" "GND" (at 193.04 107.28 0) (effects (font (size 1.27 1.27))))
  (property "Footprint" "" (at 193.04 101.6 0) (effects (font (size 1.27 1.27)) (hide yes)))
  (property "Datasheet" "~" (at 193.04 101.6 0) (effects (font (size 1.27 1.27)) (hide yes)))
  (property "Description" "" (at 193.04 101.6 0) (effects (font (size 1.27 1.27)) (hide yes)))
  (pin "1"))
 (symbol
  (lib_id "Mechanical:MountingHole_Pad")
  (at 203.2 93.98 0)
  (unit 1)
  (exclude_from_sim no)
  (in_bom no)
  (on_board yes)
  (dnp no)
  (property "Reference" "H3" (at 203.2 87.63 0) (effects (font (size 1.27 1.27))))
  (property "Value" "M3" (at 203.2 89.535 0) (effects (font (size 1.27 1.27))))
  (property "Footprint" "MountingHole:MountingHole_3.2mm_M3_Pad_Via" (at 203.2 93.98 0) (effects (font (size 1.27 1.27)) (hide yes)))
  (property "Datasheet" "~" (at 203.2 93.98 0) (effects (font (size 1.27 1.27)) (hide yes)))
  (property "Description" "" (at 203.2 93.98 0) (effects (font (size 1.27 1.27)) (hide yes)))
  (pin "1"))
 (wire
  (pts (xy 203.2 96.52) (xy 203.2 101.6))
  (stroke (width 0) (type default)))
 (symbol
  (lib_id "power:GND")
  (at 203.2 101.6 0)
  (unit 1)
  (exclude_from_sim no)
  (in_bom yes)
  (on_board yes)
  (dnp no)
  (property "Reference" "#PWR19" (at 203.2 99.06 0) (effects (font (size 1.27 1.27)) (hide yes)))
  (property "Value" "GND" (at 203.2 107.28 0) (effects (font (size 1.27 1.27))))
  (property "Footprint" "" (at 203.2 101.6 0) (effects (font (size 1.27 1.27)) (hide yes)))
  (property "Datasheet" "~" (at 203.2 101.6 0) (effects (font (size 1.27 1.27)) (hide yes)))
  (property "Description" "" (at 203.2 101.6 0) (effects (font (size 1.27 1.27)) (hide yes)))
  (pin "1"))
 (symbol
  (lib_id "Mechanical:MountingHole_Pad")
  (at 213.36 93.98 0)
  (unit 1)
  (exclude_from_sim no)
  (in_bom no)
  (on_board yes)
  (dnp no)
  (property "Reference" "H4" (at 213.36 87.63 0) (effects (font (size 1.27 1.27))))
  (property "Value" "M3" (at 213.36 89.535 0) (effects (font (size 1.27 1.27))))
  (property "Footprint" "MountingHole:MountingHole_3.2mm_M3_Pad_Via" (at 213.36 93.98 0) (effects (font (size 1.27 1.27)) (hide yes)))
  (property "Datasheet" "~" (at 213.36 93.98 0) (effects (font (size 1.27 1.27)) (hide yes)))
  (property "Description" "" (at 213.36 93.98 0) (effects (font (size 1.27 1.27)) (hide yes)))
  (pin "1"))
 (wire
  (pts (xy 213.36 96.52) (xy 213.36 101.6))
  (stroke (width 0) (type default)))
 (symbol
  (lib_id "power:GND")
  (at 213.36 101.6 0)
  (unit 1)
  (exclude_from_sim no)
  (in_bom yes)
  (on_board yes)
  (dnp no)
  (property "Reference" "#PWR20" (at 213.36 99.06 0) (effects (font (size 1.27 1.27)) (hide yes)))
  (property "Value" "GND" (at 213.36 107.28 0) (effects (font (size 1.27 1.27))))
  (property "Footprint" "" (at 213.36 101.6 0) (effects (font (size 1.27 1.27)) (hide yes)))
  (property "Datasheet" "~" (at 213.36 101.6 0) (effects (font (size 1.27 1.27)) (hide yes)))
  (property "Description" "" (at 213.36 101.6 0) (effects (font (size 1.27 1.27)) (hide yes)))
  (pin "1"))
 (symbol
  (lib_id "power:+3V3")
  (at 20.32 140.97 0)
  (unit 1)
  (exclude_from_sim no)
  (in_bom yes)
  (on_board yes)
  (dnp no)
  (property "Reference" "#PWR21" (at 20.32 138.43 0) (effects (font (size 1.27 1.27)) (hide yes)))
  (property "Value" "+3V3" (at 20.32 137.16 0) (effects (font (size 1.27 1.27))))
  (property "Footprint" "" (at 20.32 140.97 0) (effects (font (size 1.27 1.27)) (hide yes)))
  (property "Datasheet" "~" (at 20.32 140.97 0) (effects (font (size 1.27 1.27)) (hide yes)))
  (property "Description" "" (at 20.32 140.97 0) (effects (font (size 1.27 1.27)) (hide yes)))
  (pin "1"))
 (wire
  (pts (xy 20.32 140.97) (xy 30.48 140.97))
  (stroke (width 0) (type default)))
 (symbol
  (lib_id "power:PWR_FLAG")
  (at 30.48 140.97 0)
  (unit 1)
  (exclude_from_sim no)
  (in_bom yes)
  (on_board yes)
  (dnp no)
  (property "Reference" "#FLG22" (at 30.48 138.43 0) (effects (font (size 1.27 1.27)) (hide yes)))
  (property "Value" "PWR_FLAG" (at 30.48 137.16 0) (effects (font (size 1.27 1.27))))
  (property "Footprint" "" (at 30.48 140.97 0) (effects (font (size 1.27 1.27)) (hide yes)))
  (property "Datasheet" "~" (at 30.48 140.97 0) (effects (font (size 1.27 1.27)) (hide yes)))
  (property "Description" "" (at 30.48 140.97 0) (effects (font (size 1.27 1.27)) (hide yes)))
  (pin "1"))
 (symbol
  (lib_id "power:GND")
  (at 49.53 140.97 0)
  (unit 1)
  (exclude_from_sim no)
  (in_bom yes)
  (on_board yes)
  (dnp no)
  (property "Reference" "#PWR23" (at 49.53 138.43 0) (effects (font (size 1.27 1.27)) (hide yes)))
  (property "Value" "GND" (at 49.53 146.65 0) (effects (font (size 1.27 1.27))))
  (property "Footprint" "" (at 49.53 140.97 0) (effects (font (size 1.27 1.27)) (hide yes)))
  (property "Datasheet" "~" (at 49.53 140.97 0) (effects (font (size 1.27 1.27)) (hide yes)))
  (property "Description" "" (at 49.53 140.97 0) (effects (font (size 1.27 1.27)) (hide yes)))
  (pin "1"))
 (wire
  (pts (xy 49.53 140.97) (xy 59.69 140.97))
  (stroke (width 0) (type default)))
 (symbol
  (lib_id "power:PWR_FLAG")
  (at 59.69 140.97 0)
  (unit 1)
  (exclude_from_sim no)
  (in_bom yes)
  (on_board yes)
  (dnp no)
  (property "Reference" "#FLG24" (at 59.69 138.43 0) (effects (font (size 1.27 1.27)) (hide yes)))
  (property "Value" "PWR_FLAG" (at 59.69 137.16 0) (effects (font (size 1.27 1.27))))
  (property "Footprint" "" (at 59.69 140.97 0) (effects (font (size 1.27 1.27)) (hide yes)))
  (property "Datasheet" "~" (at 59.69 140.97 0) (effects (font (size 1.27 1.27)) (hide yes)))
  (property "Description" "" (at 59.69 140.97 0) (effects (font (size 1.27 1.27)) (hide yes)))
  (pin "1"))
 (text "Most 4-pin OLEDs are GND-VCC-SCL-SDA: JP1/JP2 come bridged 1-2 for that. For a VCC-GND-SCL-SDA\nmodule cut both 1-2 bridges and solder 2-3 on both."
  (exclude_from_sim no)
  (at 20 152.84 0)
  (effects (font (size 1.27 1.27)) (justify left top)))
 (text "U1 and U2 hang under this board facing up. The OLED's header goes in from the glass side (plastic\nbetween glass side and board); the mic sits flush, sound hole over the port."
  (exclude_from_sim no)
  (at 20 160.04 0)
  (effects (font (size 1.27 1.27)) (justify left top)))
 (text "The mic's L/R goes to GND: its data lands in the left I2S slot (the firmware takes either)."
  (exclude_from_sim no)
  (at 20 167.24 0)
  (effects (font (size 1.27 1.27)) (justify left top)))
 (sheet_instances
  (path ""
   (page "1")))
 (embedded_fonts no))
